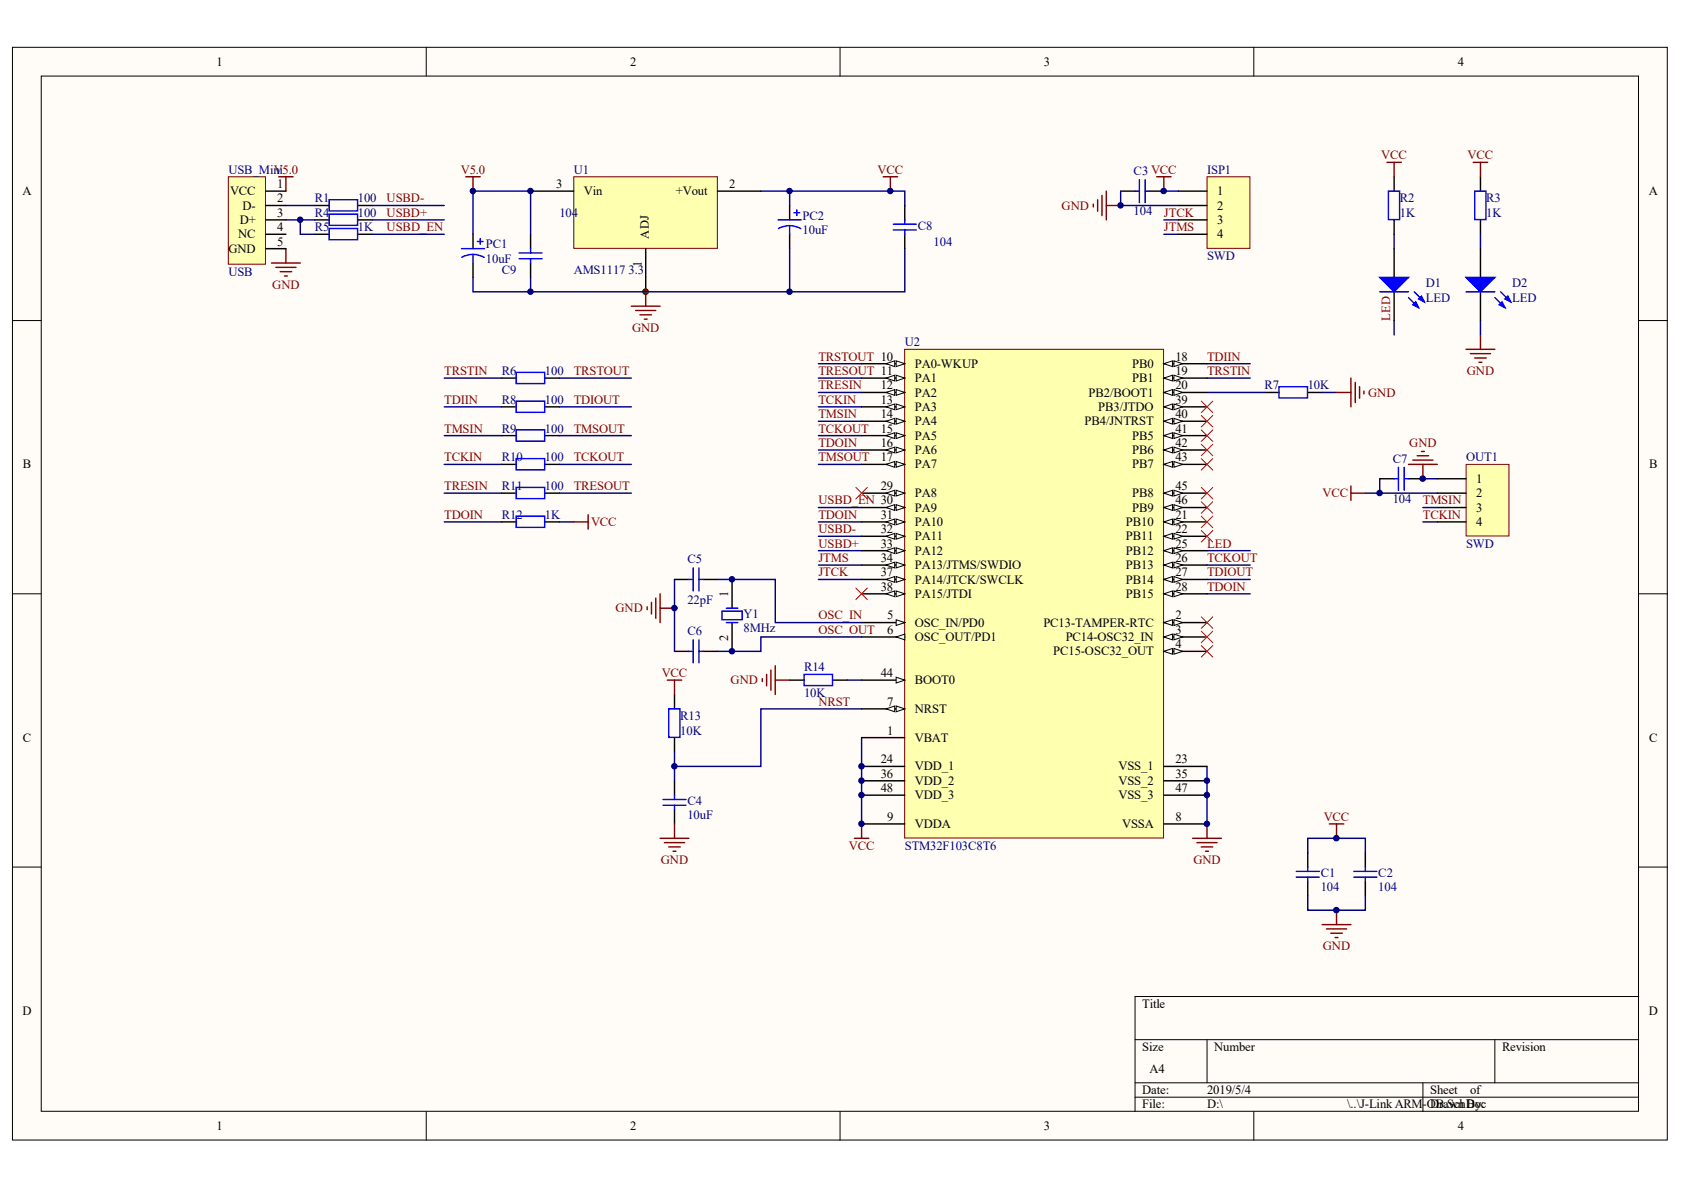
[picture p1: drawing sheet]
# Altium schematic sheet J-Link ARM-OB.SchDoc
size A4

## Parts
C1  value 104  [C0603]
C2  value 104  [C0603]
C3  value 104  [C0603]
C4  value 10uF  [C0603]
C5  value 22pF  [C0603]
C6  (no value)  [C0603]
C7  value 104  [C0603]
C8  value 104  [C0603]
C9  value 104  [C0603]
D1  LED  [LED-DIP2]
D2  LED  [LED-DIP2]
ISP1  SWD  [HDR1X4]
OUT1  SWD  [HDR1X4]
PC1  value 10uF  [C1206A]
PC2  value 10uF  [C1206A]
R1  value 100  [R0603]
R2  value 1K  [R0603]
R3  value 1K  [R0603]
R4  value 100  [R0603]
R5  value 1K  [R0603]
R6  value 100  [R0603]
R7  value 10K  [R0603]
R8  value 100  [R0603]
R9  value 100  [R0603]
R10  value 100  [R0603]
R11  value 100  [R0603]
R12  value 1K  [R0603]
R13  value 10K  [R0603]
R14  value 10K  [R0603]
U1  AMS1117 3.3  [SOT-223]
U2  STM32F103C8T6  [LQFP48_N]
USB_Mini  USB  [USB Mini]
Y1  8MHz  [JZ]

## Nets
GND: C1.2 C2.2 C3.1 C4.2 C5.2 C6.2 C7.2 C8.2 C9.2 D2.2(K) ISP1.2 OUT1.1 PC1.2 PC2.2 R7.2 R14.1 U1.1(ADJ) U2.8(VSSA) U2.23(VSS_1) U2.35(VSS_2) U2.47(VSS_3) USB_Mini.5(GND)
V5.0: C9.1 PC1.1 U1.3(Vin) USB_Mini.1(VCC)
VCC: C1.1 C2.1 C3.2 C7.1 C8.1 ISP1.1 OUT1.2 PC2.1 R2.2 R3.2 R12.2 R13.2 U1.2(+Vout) U2.1(VBAT) U2.9(VDDA) U2.24(VDD_1) U2.36(VDD_2) U2.48(VDD_3)
JTCK: ISP1.3 U2.37(PA14/JTCK/SWCLK)
JTMS: ISP1.4 U2.34(PA13/JTMS/SWDIO)
LED: D1.2(K) U2.25(PB12)
NRST: C4.1 R13.1 U2.7(NRST)
OSC_IN: C5.1 U2.5(OSC_IN/PD0) Y1.1(OSC1)
OSC_OUT: C6.1 U2.6(OSC_OUT/PD1) Y1.2(OSC2)
TCKIN: OUT1.4 R10.1 U2.13(PA3)
TCKOUT: R10.2 U2.15(PA5) U2.26(PB13)
TDIIN: R8.1 U2.18(PB0)
TDIOUT: R8.2 U2.27(PB14)
TDOIN: R12.1 U2.16(PA6) U2.28(PB15) U2.31(PA10)
TMSIN: OUT1.3 R9.1 U2.14(PA4)
TMSOUT: R9.2 U2.17(PA7)
TRESIN: R11.1 U2.12(PA2)
TRESOUT: R11.2 U2.11(PA1)
TRSTIN: R6.1 U2.19(PB1)
TRSTOUT: R6.2 U2.10(PA0-WKUP)
USBD+: R4.2 U2.33(PA12)
USBD-: R1.2 U2.32(PA11)
USBD_EN: R5.2 U2.30(PA9)
NetD1_1: D1.1(A) R2.1
NetD2_1: D2.1(A) R3.1
NetR1_1: R1.1 USB_Mini.2(D-)
NetR4_1: R4.1 R5.1 USB_Mini.3(D+)
NetR7_1: R7.1 U2.20(PB2/BOOT1)
NetR14_2: R14.2 U2.44(BOOT0)

Not connected (* = marked no-connect by the designer): U2 2(PC13-TAMPER-RTC)* 3(PC14-OSC32_IN)* 4(PC15-OSC32_OUT)* 21(PB10)* 22(PB11)* 29(PA8)* 38(PA15/JTDI)* 39(PB3/JTDO)* 40(PB4/JNTRST)* 41(PB5)* 42(PB6)* 43(PB7)* 45(PB8)* 46(PB9)*; USB_Mini 4(NC)

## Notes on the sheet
- 烧录固件接口
- 下载程序接口
